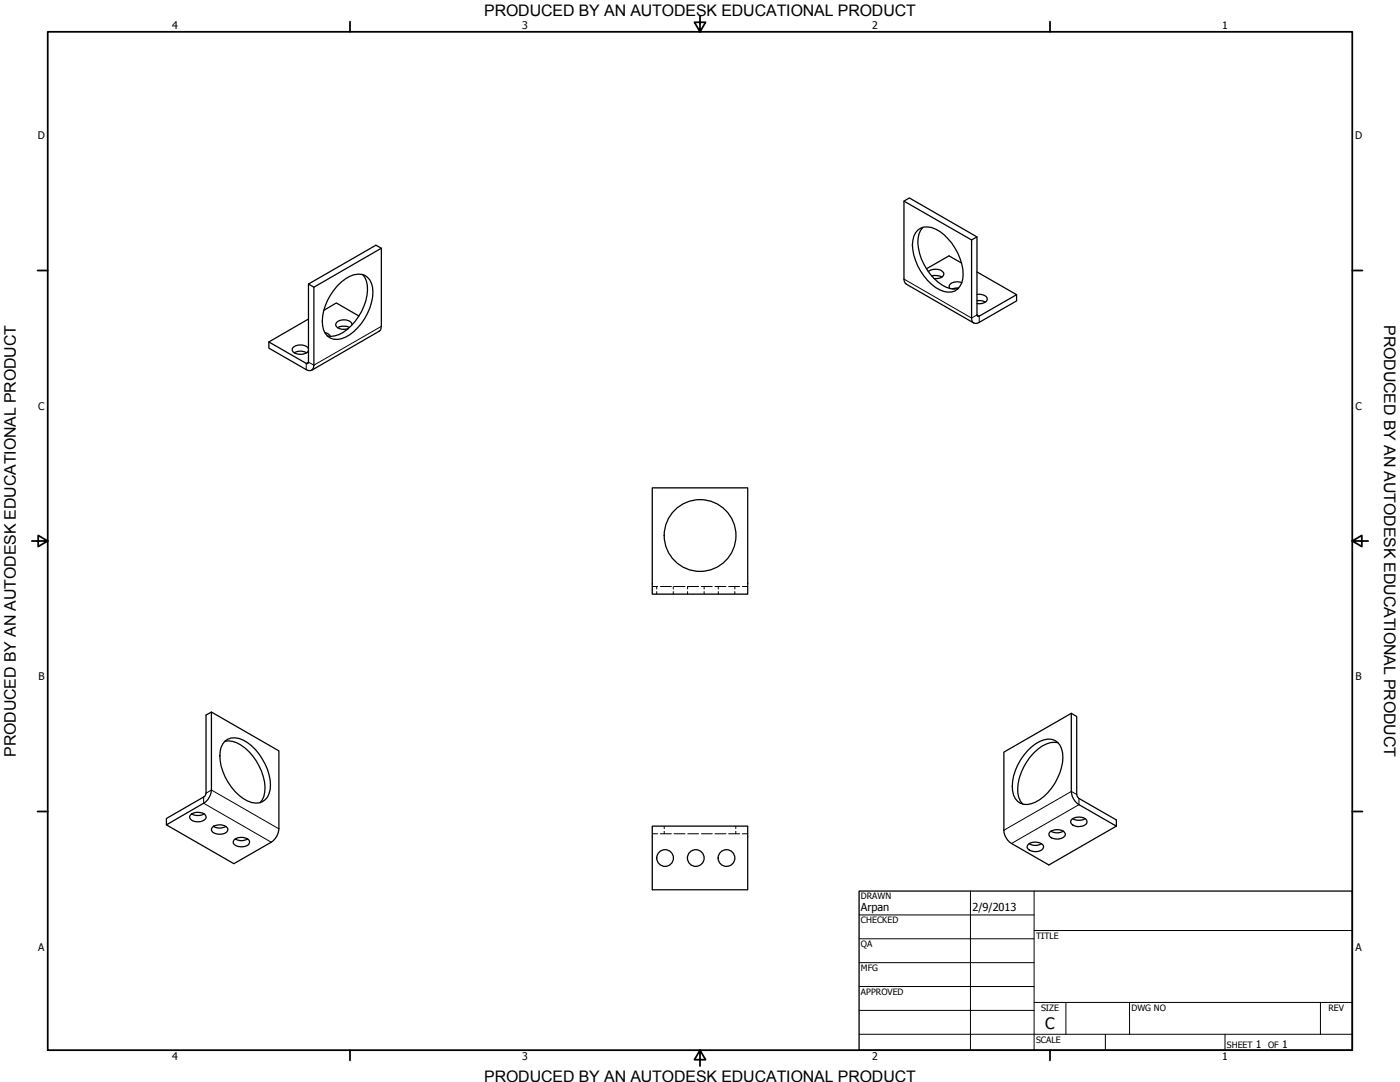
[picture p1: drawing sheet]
<svg xmlns="http://www.w3.org/2000/svg" width="559mm" height="432mm" viewBox="0 0 559 432" stroke-linecap="round" stroke-linejoin="round" font-family="sans-serif">
<!-- layer: Visible (ANSI) -->
<g fill="none" stroke="#000" stroke-width=".51">
<path d="M152.2 99.1l-26.9 15.5M360.8 80.3l27 15.5 2.2-1.2v31.1M366.3 91.8a7.1 7.1 0 0 1 8.9 .6 22 22 0 0 1 9.1 18.9 5.8 5.8 0 0 1-9.1 4.4 21.6 21.6 0 0 1-10.8-19.8l.3-1.6zM368.4 90.7a10.6 10.6 0 0 0-1.4 10.4 21.5 21.5 0 0 0 10.8 13.6l3.2 .7 1.5-.2M387.8 95.8v31.1a1.83 1.83 0 0 0 .9 2 1.83 1.83 0 0 0 2.1-.2l15-8.6v-2.5M390 94.6l-27-15.6-2.2 1.3v31.1M123.1 113.3v31.2M134.7 114a11.5 11.5 0 0 1 9.6-4.5 6.3 6.3 0 0 1 4.5 7.1 22 22 0 0 1-10.9 18 5.8 5.8 0 0 1-9.1-4.6 21.2 21.2 0 0 1 5.9-16zM144.7 109.5a10.8 10.8 0 0 1 1.3 10.5 21.8 21.8 0 0 1-10.7 13.5l-3.2 .7-1.5-.2M370.5 108.4a4.6 4.6 0 0 1 6.1 .4 1.73 1.73 0 0 1-1.6 2.2l-2.1 .2M371.9 110.1a5.8 5.8 0 0 1 4 .5M382.7 114.9l-2.7 .4"/>
<path d="M383.8 105l-5-2.9-9 5.2M383.9 112.8a4.2 4.2 0 0 0-5 1.1l.2 1.2M390 117.5a2.96 2.96 0 0 1 4 2.1 3.5 3.5 0 0 1-4 1.6M390 108.5l15.8 9.1-15 8.6M123.1 139.1a4.3 4.3 0 0 0-6.5 .1 2 2 0 0 0 2.1 2.1 4.2 4.2 0 0 0 4.4-1.3M123.1 127.3l-15.8 9.2M129.3 123.8l4.9-2.9 9.1 5.2M129.7 132.7a2.72 2.72 0 0 1 2.1 1.5M139.5 130.7a5.2 5.2 0 0 0-4.8 .1M140.5 129.6a3.4 3.4 0 0 0-4.4-1.8 1.83 1.83 0 0 0-1.8 2.6 4.5 4.5 0 0 0 4.6 .8M151.3 132.2l.5-.4 .4-1.6v-31.1l-2.1-1.2-27 15.4 2.2 1.3v31.1M390 120a4.8 4.8 0 0 1 3.3 .6"/>
<path d="M117.4 140.8a4.9 4.9 0 0 1 5 0M122.2 145l-14.9-8.5v2.4l14.9 8.6M260.3 194.7h38.1v42.4h-38.1zM84.4 284.2v31.1M89.7 295.8a10.6 10.6 0 0 1 9.6 4.1 21.2 21.2 0 0 1 6.4 16.1l-.4 1.8-1.5 2.6M89.9 295.7a7.1 7.1 0 0 1 8.8 .6 22 22 0 0 1 9.1 18.9 5.9 5.9 0 0 1-9.1 4.4 21.6 21.6 0 0 1-10.8-19.8l.4-1.6zM410.1 299.7a11.8 11.8 0 0 1 9.6-4.7 6.4 6.4 0 0 1 4.5 7.2 21.8 21.8 0 0 1-10.9 17.9 5.8 5.8 0 0 1-9.1-4.4 21 21 0 0 1 5.9-16zM422.3 296.4a11.1 11.1 0 0 0-9.7 4.1 21.6 21.6 0 0 0-6.3 16.1l1 3.1 .9 1.2M427.6 284.7v31.1M81.3 318.1l-14.9 8.5v2.6l14.9-8.7M82.2 316.5v-31.1l2.2-1.2 26.9 15.5v31.1M429.8 317.1v-31.2l-2.2-1.2-26.9 15.5v31.1"/>
<path d="M430.7 318.6l14.9 8.6v2.5l-14.9-8.6M66.4 329.2l26.9 15.5 15-8.6M76 325.2a4.5 4.5 0 0 1 6 .2l.3 .6a3.9 3.9 0 0 1-6.5 .5zM76.5 324.8a4.9 4.9 0 0 0 5 0M84.7 330.2a4.2 4.2 0 0 1 6.3 .8 3.4 3.4 0 0 1-4.5 1.8 1.8 1.8 0 0 1-1.8-2.6zM85.2 329.8a5.1 5.1 0 0 0 5 0M93.4 335.2a4.7 4.7 0 0 1 6 .1 1.61 1.61 0 0 1-1.1 2.3 4.3 4.3 0 0 1-5.2-1.2zM93.9 334.8a5 5 0 0 0 5 0M260.3 329.7h38.1v25.4h-38.1zM410.4 337a4.5 4.5 0 0 1 6 .4 1.74 1.74 0 0 1-1.4 2.2 4.1 4.1 0 0 1-5-1.4zM410.8 336.7a4.9 4.9 0 0 0 4.9 0M419.1 332a4.6 4.6 0 0 1 6 .4 1.64 1.64 0 0 1-1.5 2.2 4 4 0 0 1-4.9-1.4z"/>
<path d="M419.4 331.7a5.1 5.1 0 0 0 5 0M427.8 327a4.6 4.6 0 0 1 6 .4 1.67 1.67 0 0 1-1.5 2.2 3.9 3.9 0 0 1-4.9-1.4zM428.1 326.7a5 5 0 0 0 5 0M445.6 329.7l-26.9 15.5-15-8.6"/>
<circle cx="279.4" cy="213.7" r="14.3"/>
<circle cx="265.5" cy="342.4" r="3.3"/>
<circle cx="277.7" cy="342.4" r="3.3"/>
<circle cx="290" cy="342.4" r="3.3"/>
</g>
<!-- layer: Hidden (ANSI) -->
<g fill="none" stroke="#000" stroke-width=".4">
<path d="M260.3 234.1h2.2M262.1 234.1v1M262.1 236.1v1M263.6 234.1h4.4M268.7 234.1v1M268.7 236.1v1M269 234.1h4.4M274.4 234.1v1M274.4 236.1v1M274.5 234.1h4.3M280 234.1h4.3M281.1 234.1v1"/>
<path d="M281.1 236.1v1M285.4 234.1h4.4M286.7 234.1v1M286.7 236.1v1M290.8 234.1h4.4M293.3 234.1v1M293.3 236.1v1M296.3 234.1h2.1M260.3 332.7h2.2M263.6 332.7h4.4M265.1 329.7v1M265.1 331.7v1"/>
<path d="M269 332.7h4.4M274.5 332.7h4.3M280 332.7h4.3M285.4 332.7h4.4M290.8 332.7h4.4M293.7 329.7v1M293.7 331.7v1M296.3 332.7h2.1"/>
</g>
<!-- layer: Visible Narrow (ANSI) -->
<path d="M360.8 111.4l27 15.5 2.2-1.2 .8 .5v2.5M152.2 130.2l-26.9 15.5-2.2-1.2-.9 .5v2.5M81.3 318.1v2.4l27 15.6M82.2 316.5l2.2-1.2 26.9 15.5M429.8 317.1l-2.2-1.3-26.9 15.5M430.7 318.6v2.5l-27 15.5" fill="none" stroke="#000" stroke-width=".4"/>
<path d="M360.8 111.4l.1 .9 .9 1.1 26.9 15.5M151.3 132.2l-26.9 15.6M390 125.7l.4 .6 .4-.1M123.1 144.5l-.4 .7-.5-.2M125.3 145.7a1.87 1.87 0 0 1-.9 2 1.87 1.87 0 0 1-2.2-.2M82.2 316.5l-.4 1.2-.5 .4M84.4 315.3a6.8 6.8 0 0 1-3.1 5.2M427.6 315.8a6.8 6.8 0 0 0 3.1 5.3M429.8 317.1l.9 1.5M111.3 330.8a6.7 6.7 0 0 1-3 5.3M400.7 331.3a6.8 6.8 0 0 0 3 5.3" fill="none" stroke="#000" stroke-width=".51"/>
<!-- layer: Border (ANSI) -->
<g fill="none" stroke="#000" stroke-width=".7">
<path d="M19 12.7h520.8v406.4h-520.8zM139.7 8.6v4.1M279.4 6.3v6.4l-2.2-3.8h4.4l-2.2 3.8M419.1 8.6v4.1M15 107.9h4M539.8 107.9h4M12.7 215.9h6.3l-3.8-2.2v4.4l3.8-2.2M539.8 215.9l3.8 2.2v-4.4l-3.8 2.2h6.3M15 323.8h4M539.8 323.8h4M139.7 419.1v4.1M279.4 419.1l2.2 3.8h-4.4l2.2-3.8v6.3"/>
<path d="M419.1 419.1v4.1"/>
</g>
<!-- layer: Title (ANSI) -->
<g fill="none" stroke="#000" stroke-width=".4">
<path d="M387.3 355.6v63.5M412.7 355.6v63.5M342.9 365.1h69.8M342.9 374.6h69.8M412.7 371.3h127.1M342.9 384.2h69.8M342.9 393.7h69.8M342.9 412.7h196.9M342.9 403.2h69.8M412.7 400h127.1M425.4 400v12.7M441.2 412.7v6.4"/>
<path d="M450.8 400v12.7M488.9 412.7v6.4M527 400v12.7"/>
</g>
<path d="M342.9 355.6h196.9v63.5h-196.9z" fill="none" stroke="#000" stroke-width=".51"/>
<g font-size="6.4">
<text x="552.4" y="129.8" transform="rotate(90 552.4 129.8)">PRODUCED BY AN AUTODESK EDUCATIONAL PRODUCT</text>
<text x="6.3" y="302" transform="rotate(-90 6.3 302)">PRODUCED BY AN AUTODESK EDUCATIONAL PRODUCT</text>
</g>
<g font-size="6.3">
<text x="193.3" y="6.3">PRODUCED BY AN AUTODESK EDUCATIONAL PRODUCT</text>
<text x="417.2" y="410.6">C</text>
<text x="193.3" y="431.8">PRODUCED BY AN AUTODESK EDUCATIONAL PRODUCT</text>
</g>
<g font-size="4.4">
<text x="343.7" y="363.5">Arpan</text>
<text x="388.1" y="363.7">2/9/2013</text>
</g>
<g font-size="4.2">
<text x="68.7" y="11.7">4</text>
<text x="208.4" y="11.7">3</text>
<text x="348.1" y="11.7">2</text>
<text x="487.8" y="11.7">1</text>
<text x="15.1" y="55.5">D</text>
<text x="540.9" y="55.5">D</text>
<text x="15.2" y="163.4">C</text>
<text x="541" y="163.4">C</text>
<text x="15.3" y="271.4">B</text>
<text x="541.1" y="271.4">B</text>
<text x="15.2" y="379.3">A</text>
<text x="541" y="379.3">A</text>
<text x="501.3" y="418.3">1</text>
<text x="511.8" y="418.3">1</text>
<text x="68.7" y="423.2">4</text>
<text x="208.4" y="423.2">3</text>
<text x="348.1" y="423.2">2</text>
<text x="487.8" y="423.2">1</text>
</g>
<g font-size="3.5">
<text x="343.7" y="358.9">DRAWN</text>
<text x="343.7" y="368.5">CHECKED</text>
<text x="413.5" y="374.6">TITLE</text>
<text x="343.7" y="378">QA</text>
<text x="343.7" y="387.5">MFG</text>
<text x="343.7" y="397.1">APPROVED</text>
<text x="415.5" y="403.4">SIZE</text>
<text x="451.6" y="403.4">DWG NO</text>
<text x="530.3" y="403.4">REV</text>
<text x="413.5" y="416.1">SCALE</text>
<text x="489.7" y="418.3">SHEET</text>
<text x="506.2" y="418.3">OF</text>
</g>
</svg>
